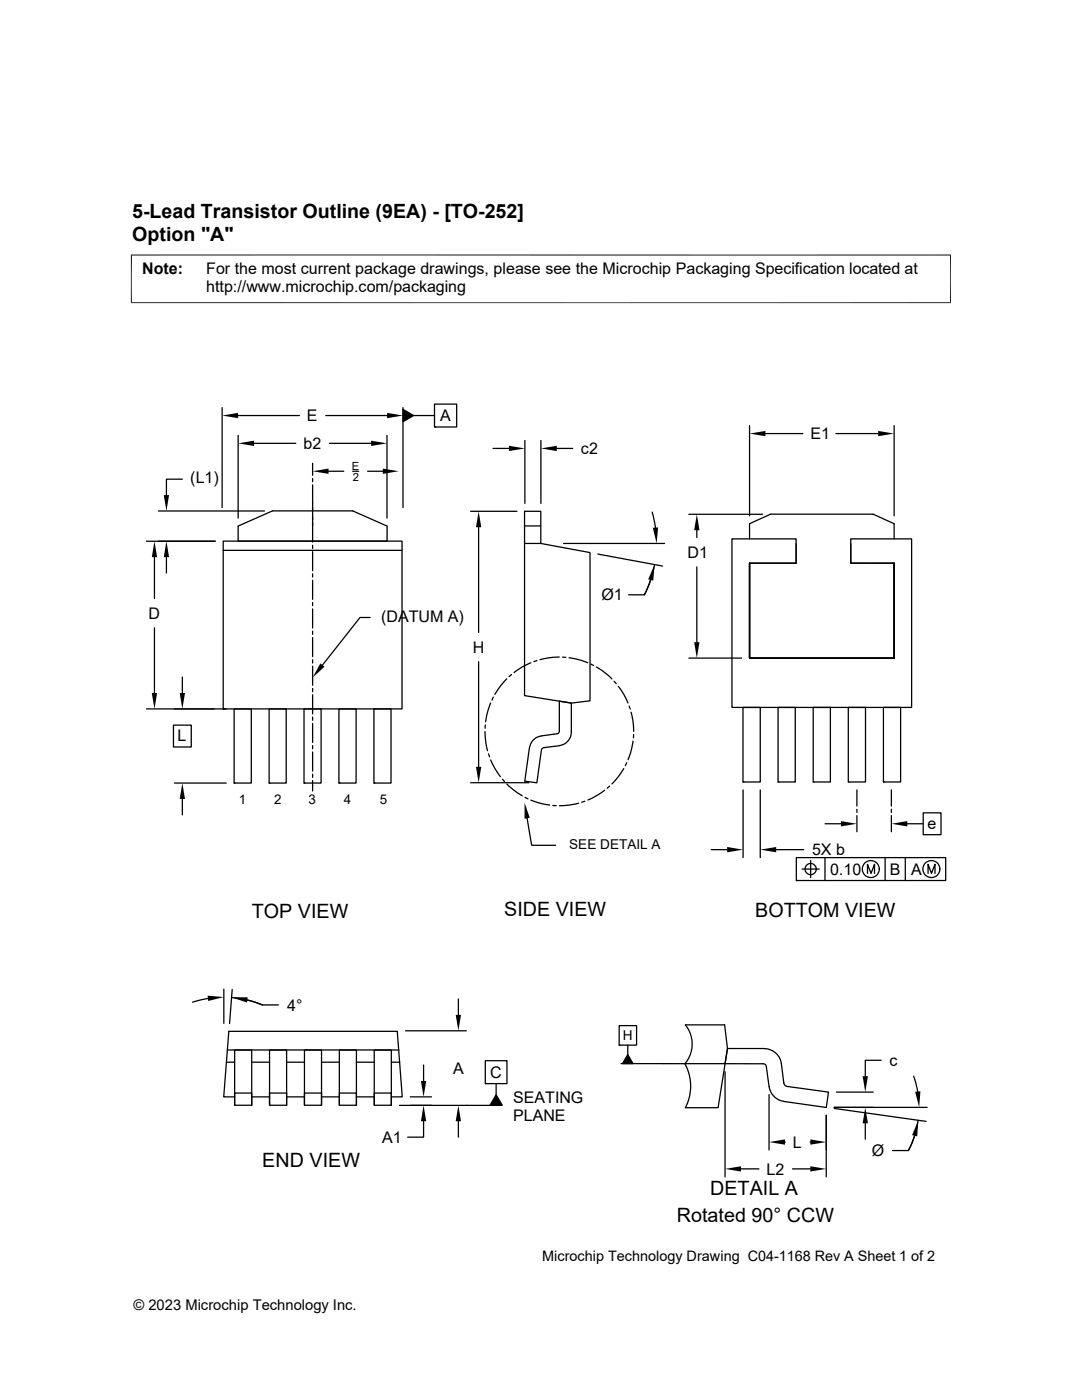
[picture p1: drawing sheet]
<svg xmlns="http://www.w3.org/2000/svg" width="216mm" height="279mm" viewBox="0 0 216 279" stroke-linecap="round" stroke-linejoin="round" font-family="sans-serif">
<g fill="none" stroke="#000" stroke-width=".25">
<path d="M36.4 95.6h-3.2v3.2M44.3 81.3v20M47.5 82.9h12.2M47.5 86.9v16.5M50.7 88.5h8.3M62.4 92.5v2.4M62.4 95.5v.6M62.4 96.8v11.4M65 82.9h12.2M65.6 94h3M65.7 88.5h8.3M70.4 94h1.2"/>
<path d="M73.3 94h3.1M77.2 86.9v16.5M80.4 81.7l2.1 1.2-2.1 1.3zM80.4 81.3v20M82.5 82.9h4.2M86.7 80.6h4.4v4.6h-4.4zM86.7 85.2h.1M98.4 89.5h3.2M104.7 87.9v12.6M107.9 87.9v12.6M111.1 89.5h3.2M149.6 84.9v18.1"/>
<path d="M152.7 86.5h7.5M166.8 86.5h8.4M178.4 84.9v18.1M29.2 108h13.7M30.8 111.2v8.2M31.6 102h21.2M33.2 111.2v3.2M44.5 108h35.7v33.5h-35.7zM44.5 109.8h35.7M47.5 105l6.9-3h16l6.8 3v3h-29.7zM62.4 108.8v.7M62.4 110.1v3.8"/>
<path d="M62.4 114.5v.7M62.4 115.8v3.8M93.9 102h9.2M95.5 105.2v21M104.7 108.5h3.2M104.7 105h3.2M107.9 108.5l9.8 1.8v29.6l-3.7 .4-9.3-1.5M107.9 108.5v-6.5h-3.2v36.8M112.5 108.5h20.1M119.3 110.6l12.9 2.4M125.4 118.7h3.2M130.1 102.2l.7 3.1"/>
<path d="M130.6 112.7a23.9 23.9 0 0 1-2 6l1.2-3M137.5 102.6h14.7M139 105.8v1.5M139 113.1v15.1M146 107.5h12.9v4.9h-9.3v18.9h28.8v-18.9h-8.6v-4.9h12.1v33.7h-35.9zM149.6 112.4v18.9h28.8v-18.9M149.6 112.4v18.9M158.9 108.5v3.9h-9.3v18.9M169.8 108.5v3.9h8.6M178.4 112.4v18.9h-28.7M178.4 112.4v18.9h-28.8M178.4 107.5v-3l-4.2-1.9h-20.4l-4.2 1.9v3"/>
<path d="M30.8 125.3v13M36.4 135.1v3.2M62.4 120.2v.7M62.4 121.5v3.8M62.4 126v.6M62.4 127.2v3.8M62.4 131.7v.6M62.4 132.9v3.9M62.4 137.4v.6M62.4 138.7v3.8M73.9 123.2h-2.1l-7.5 9.5M95.5 132.1v20.9"/>
<path d="M98.4 139.1l-.2 .6M101.1 135.5l-1.1 1.2-1.3 1.9M102.1 134.6l-.5 .4M105.9 132.3l-1.7 .8-1.6 1.1M107.1 131.8l-.6 .2M111.6 131.1l-2.2 .2-1.6 .4M112.2 131.1l.7 .1M113.5 131.3l2.5 .5 1.3 .5M117.9 132.5l.5 .3M119 133.1l1.9 1.3 1.2 1.1M122.5 136l.5 .4M123.4 136.9l1.1 1.7 .8 1.7"/>
<path d="M137.5 131.3h10.5M29.2 141.5h15.9M34.6 144.7h3.6v4.4h-3.6zM34.8 156.3h10.3M36.4 159.4v3.2M44.5 141.5h.1M46.7 141.5h3.4v14.8h-3.4zM46.7 156.3h.1M53.7 141.5h3.4v14.8h-3.4zM53.7 156.3h.1M60.7 141.5h3.4v14.8h-3.4zM60.7 156.3h.1"/>
<path d="M62.4 143.1v.6M62.4 144.4v3.8M62.4 148.8v.6M62.4 150.1v3.8M62.4 154.5v.7M62.4 155.8v2.1M67.6 141.5h3.5v14.8h-3.5zM67.6 156.3h.1M74.6 141.5h3.4v14.8h-3.4zM74.6 156.3h.1M93.9 156.2h11.6M96.8 146l.1 2.2 .4 1.6"/>
<path d="M96.8 144.7v.6M97.5 150.4l.2 .6M97.9 140.3l-.8 2.4-.2 1.3M97.9 151.7l.9 1.7 1 1.6M100.3 155.5l.4 .5M101.1 156.5l1.3 1.1 1.8 1.2M104.8 159.1l.5 .3M105.9 159.7l2.4 .7 1.4 .3M111.6 148.8a2.74 2.74 0 0 0 2.4-2.7v-5.8l-2.4-.4-.1 6.3-.2 .2-3.3 .5a2.78 2.78 0 0 0-2.3 2.3l-1 6.7 2.4 .3 1-6.8 .4-.2 3.1-.4M116.7 159.9l-.6 .2M120.6 157.7l-1.6 1.1-1.7 .9M121.6 156.9l-.4 .4"/>
<path d="M124.5 153.4l-1.3 1.8-1.1 1.2M125.1 152.2l-.3 .6M125.5 140.9l.3 .6M125.9 142.1l.4 1.7 .1 2.2M126.3 147.9l-.5 2.4-.5 1.3M126.4 146.6v.6M148.3 141.2h3.4v14.9h-3.4zM148.3 156.1h.1M148.3 157.6v13.6M151.7 157.6v13.6M155.3 141.2h3.4v14.9h-3.4zM155.3 156.1h.1"/>
<path d="M162.3 141.2h3.4v14.9h-3.4zM162.3 156.1h.1M169.3 141.2h3.4v14.9h-3.4zM169.3 156.1h.1M171 157.6v3.3M176.3 141.2h3.4v14.9h-3.4zM176.3 156.1h.1M177.9 157.6v3.3M105.2 163.3l.9 5.4h4.7M110.3 160.7l.7 .1M115.5 160.3l-1.7 .3-2.2 .2M141.9 169.6h3.2"/>
<path d="M154.9 169.6h5.5M158.9 171.2h29.8v4.5h-29.8zM158.9 175.7h.1M160 173.4h3.5M161.8 171.7v3.5M164.6 171.2v4.5M164.6 164.4h3.2M171 161.5v.6M171 162.8v3.2M173.1 174.3v-1.8l.7 1.8 .7-1.8v1.8M176.6 171.2v4.5M177.9 161.5v.6"/>
<path d="M177.9 162.8v3.2M180.6 171.2v4.5M181 164.4h3.2M184.2 162.2h3.6v4.4h-3.6zM185.2 174.3v-1.8l.7 1.8 .7-1.8v1.8M41.5 199.3l-3.1 .7M44.7 197.4v6.8M46.2 199.1l2.4 .3 1.5 .4 2.3 .8M46.3 197.5l-.5 6.8M49.4 199.6l3 1h3.2M91.5 199.4v3.1M45.2 212h1.6"/>
<path d="M45.4 209.6h34.2M46.8 218.9h-2.2l1.1-13.1h33.6l1 13.1h-2.2M46.8 218.1h3.4v2.5h-3.4zM50.2 218.9h3.6M50.2 212h3.6M53.8 218.1h3.4v2.5h-3.4zM57.2 218.9h3.5M57.2 212h3.5M60.7 218.1h3.5v2.5h-3.5zM64.2 218.9h3.5M64.2 212h3.5M67.7 218.1h3.4v2.5h-3.4z"/>
<path d="M71.1 218.9h3.6M71.1 212h3.6M74.7 218.1h3.4v2.5h-3.4zM78.1 212h1.7M80.9 205.7h12.1M81.9 218.9h4.2M84.5 212.6v3.1M96.8 211.7h4.4v4.6h-4.4zM96.8 216.3h.1M99 218.5l1.2 2.1h-2.4zM99 216.3v2.2M123.5 204.7h3.5v3.9h-3.5z"/>
<path d="M123.5 208.6h.1M123.9 212.3h12.8a9.4 9.4 0 0 1 .1 8.8h6.5M125.3 210.5l1 1.8h-2.1zM125.3 208.6v1.9M144.7 212.3l.5-3h7.3a3.5 3.5 0 0 1 3.4 3l.5 3.9 .4 .5 8.5 1.3-.4 3-8.5-1.2a3.5 3.5 0 0 1-2.9-2.9M144.7 212.3h-8a6.1 6.1 0 0 0 .1-7.8h7.8l.6 4.8-1.9 11.7M144.7 212.3l7.9 .1 .3 .3 .6 4.2M144.7 213.9v21M153.5 218.4v11.1M166.9 218h7.3M175.8 211.6h-3.1v3.2M182.3 214.8l.8 3"/>
<path d="M46.8 220.6v-11h3.4v11M53.8 220.6v-11h3.4v11M60.7 220.6v-11h3.5v11M67.7 220.6v-11h3.4v11M74.7 220.6v-11h3.4v11M79.7 220.6h18.1M84.5 223.8v3.1h-3.2M91.5 223.8v3.1M147.8 233.3h3.6M156.6 227.9h.1M158.1 233.3h3.6M161.7 227.9h.1"/>
<path d="M164.9 222.6v12.3M166.5 221.2l18.3 2.6M172.7 224.2v3.2M182.5 226.7l-1.2 2.9h-3.2M183.2 223.6a17.8 17.8 0 0 1-1.9 6M185 221h-18.5"/>
<circle cx="161.8" cy="173.4" r="1.12"/>
<circle cx="173.8" cy="173.4" r="1.69"/>
<circle cx="185.8" cy="173.4" r="1.69"/>
</g>
<path d="M26.1 50.9h163.7M26.2 50.8v9.7M189.7 50.8v9.7M26.1 60.4h163.7" fill="none" stroke="#000" stroke-width=".2"/>
<g fill="#000">
<path d="M32.7 98.8h1l-.5 3.2zM44.3 82.9l3.2-.5v1.1zM47.5 88.5l3.2-.6v1.1zM62.4 94l3.2-.5v1.1zM74 87.9l3.2 .6-3.2 .5zM76.4 93.5l3.2 .5-3.2 .6zM77.2 82.4l3.2 .5-3.2 .6zM80.4 81.7l2.1 1.2-2.1 1.3zM101.6 89l3.1 .5-3.1 .5zM107.9 89.5l3.2-.5v1zM149.6 86.5l3.1-.5v1.1zM175.2 86l3.2 .5-3.2 .6z"/>
<path d="M30.8 108l.5 3.2h-1zM33.2 108l.5 3.2h-1zM95.5 102l.5 3.2h-1zM130.6 112.7l-.3 3.2-1-.3zM130.3 105.3h1l-.3 3.2zM139 102.6l.6 3.2h-1.1zM30.3 138.3h1l-.5 3.2zM35.9 138.3h1l-.5 3.2zM63.9 132.4l.8 .7-2.3 2.1zM138.5 128.2h1.1l-.6 3.1zM36.4 156.3l.5 3.1h-1zM95 153h1l-.5 3.2z"/>
<path d="M104.7 160.2l1 3-1 .2zM145.1 169l3.2 .6-3.2 .5zM151.7 169.6l3.2-.6v1.1zM167.8 163.9l3.2 .5-3.2 .5zM177.9 164.4l3.1-.5v1zM41.4 198.7l3.3 .3-3.2 .8zM46.2 199.1l3.2-.1-.1 1.1zM84 215.7h1l-.5 3.2zM90.9 202.5h1.1l-.5 3.2zM125.3 210.5l1 1.8h-2.1zM172.1 214.8h1.1l-.5 3.2zM182.6 217.9l1.1-.1-.3 3.2z"/>
<path d="M84.5 220.6l.5 3.2h-1zM91.5 220.6l.5 3.2h-1.1zM99 218.5l1.2 2.1h-2.4zM144.7 233.3l3.1-.6v1.1zM153.5 227.9l3.1-.5v1.1zM161.7 227.4l3.2 .5-3.2 .6zM161.7 232.7l3.2 .6-3.2 .5zM172.7 221l.5 3.2h-1.1zM183.2 223.6l-.2 3.2-1-.3z"/>
</g>
<g font-size="3.9">
<text x="26.4" y="43.5">5-Lead Transistor Outline (9EA) - [TO-252]</text>
<text x="26.4" y="48.1">Option &quot;A&quot;</text>
<text x="50.2" y="183.2">TOP VIEW</text>
<text x="100.6" y="182.9">SIDE VIEW</text>
<text x="150.7" y="182.9">BOTTOM VIEW</text>
<text x="52.3" y="233">END VIEW</text>
<text x="141.7" y="238.4">DETAIL A</text>
<text x="135.1" y="243.8">Rotated 90° CCW</text>
</g>
<g font-size="3.2">
<text x="28.4" y="54.7">Note:</text>
<text x="41.1" y="58.3">http://www.microchip.com/packaging</text>
<text x="41.1" y="54.7">For the most current package drawings, please see the Microchip Packaging Specification located at</text>
<text x="60.6" y="89.6">b2</text>
<text x="61.3" y="84.1">E</text>
<text x="87.8" y="84.1">A</text>
<text x="161.7" y="87.7">E1</text>
<text x="115.9" y="90.6">c2</text>
<text x="38" y="96.4">(L1)</text>
<text x="137.2" y="111.4">D1</text>
<text x="120" y="119.8">Ø1</text>
<text x="29.6" y="123.5">D</text>
<text x="76.1" y="124">(DATUM A)</text>
<text x="94.3" y="130.3">H</text>
<text x="35.4" y="147.9">L</text>
<text x="185.1" y="165.5">e</text>
<text x="162" y="170.7">5X b</text>
<text x="165.6" y="174.6">0.10</text>
<text x="177.5" y="174.6">B</text>
<text x="181.8" y="174.6">A</text>
<text x="57.3" y="201.7">4°</text>
<text x="90.4" y="214.3">A</text>
<text x="97.8" y="215.1">C</text>
<text x="177.5" y="212.7">c</text>
<text x="102.4" y="220">SEATING</text>
<text x="102.4" y="223.7">PLANE</text>
<text x="76.2" y="228.1">A1</text>
<text x="158.2" y="229.1">L</text>
<text x="173.9" y="230.7">Ø</text>
<text x="153" y="234.4">L2</text>
</g>
<g font-size="2.9">
<text x="108.2" y="251.7">Microchip Technology Drawing C04-1168 Rev A Sheet 1 of 2</text>
<text x="26.6" y="261.3">© 2023 Microchip Technology Inc.</text>
</g>
<g font-size="2.7">
<text x="47.7" y="160.4">1</text>
<text x="54.7" y="160.4">2</text>
<text x="61.6" y="160.4">3</text>
<text x="68.6" y="160.4">4</text>
<text x="75.8" y="160.4">5</text>
<text x="113.6" y="169.5">SEE DETAIL A</text>
<text x="124.3" y="207.6">H</text>
</g>
<g font-size="2.2">
<text x="70.2" y="93.8">E</text>
<text x="70.4" y="95.9">2</text>
</g>
</svg>
